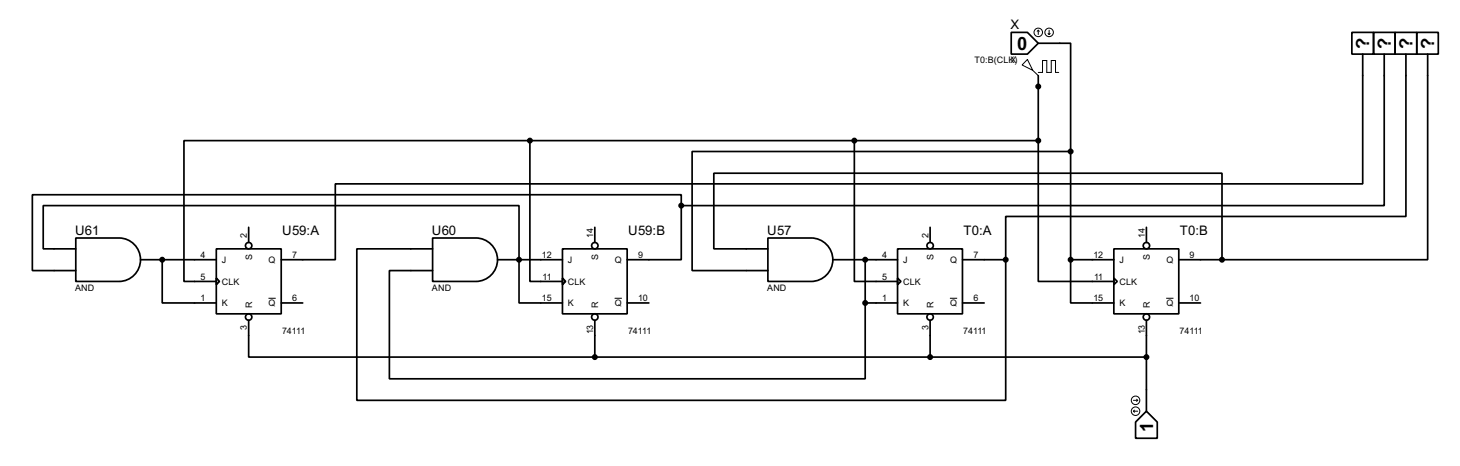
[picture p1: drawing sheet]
<svg xmlns="http://www.w3.org/2000/svg" width="343mm" height="109mm" viewBox="0 0 343 109" stroke-linecap="round" stroke-linejoin="round" font-family="sans-serif">
<g fill="none" stroke="#000" stroke-width=".4">
<path d="M237.5 7.6h3.8l2.6 2.6-2.6 2.5h-3.8zM243.9 10.2h7.6v25.4M243.9 17.8v15.2M317.5 7.6h5.1v5.1h-5.1zM320.1 12.7v30.5h-241.3v17.8h-12.7M322.6 7.6h5.1v5.1h-5.1zM325.1 12.7v35.6h-165.1M327.7 7.6h5.1v5.1h-5.1zM330.2 12.7v38.1h-94v10.2M332.8 7.6h5v5.1h-5zM335.3 12.7v48.3h-48.3M124.5 33v33.1h7.6"/>
<path d="M124.5 33h-81.3v33.1h7.6M124.5 33h119.4M200.7 33v33.1h10.1M243.9 33v33.1h17.7M251.5 35.6h-88.9v27.9h17.8M251.5 35.6v25.4M17.8 55.9h10.2a5.1 5.1 0 0 1 5 5.1 5.1 5.1 0 0 1-5 5.1h-10.2zM17.8 58.4h-7.6v-10.1h111.7v22.8h10.2M50.8 58.4h15.3v15.3h-15.3zM58.4 53.4v3.5M101.6 55.9h10.2a5.1 5.1 0 0 1 5.1 5.1 5.1 5.1 0 0 1-5.1 5.1h-10.2zM101.6 58.4h-17.8v35.6h152.4v-33"/>
<path d="M132.1 58.4h15.2v15.3h-15.2zM139.7 53.4v3.5M160 48.3v12.7h-12.7M160 48.3v-2.6h-152.4v17.8h10.2M180.4 55.9h10.1a5.1 5.1 0 0 1 5.1 5.1 5.1 5.1 0 0 1-5.1 5.1h-10.1zM180.4 58.4h-12.7v-17.7h119.3v20.3M210.8 58.4h15.3v15.3h-15.3zM218.5 53.4v3.5M261.6 58.4h15.3v15.3h-15.3zM269.3 53.4v3.5M33 61h17.8M38.1 61v10.1h12.7"/>
<path d="M50.8 65.3l.8 .8-.8 .7zM58.4 75.2v8.6h81.3M66.1 71.1h5M101.6 63.5h-10.1v25.4h111.7v-17.8M116.9 61h15.2M132.1 65.3l.8 .8-.8 .7zM139.7 75.2v8.6M147.3 71.1h5.1M195.6 61h15.2M203.2 71.1h7.6M203.2 61v10.1M210.8 65.3l.8 .8-.8 .7z"/>
<path d="M218.5 75.2v8.6M226.1 61h10.1M226.1 71.1h5.1M251.5 61v10.1h10.1M251.5 61h10.1M261.6 65.3l.8 .8-.8 .7zM269.3 75.2v21.3M276.9 61h10.1M276.9 71.1h5.1M139.7 83.8h129.6M266.7 99.1l2.6-2.6 2.5 2.6v3.8h-5.1z"/>
<circle cx="58.4" cy="57.7" r=".75"/>
<circle cx="139.7" cy="57.7" r=".75"/>
<circle cx="218.4" cy="57.7" r=".75"/>
<circle cx="269.2" cy="57.7" r=".75"/>
<circle cx="58.4" cy="74.4" r=".75"/>
<circle cx="139.7" cy="74.4" r=".75"/>
<circle cx="218.4" cy="74.4" r=".75"/>
<circle cx="269.2" cy="74.4" r=".75"/>
</g>
<g fill="#000">
<circle cx="38.1" cy="61" r=".2"/>
<circle cx="121.9" cy="61" r=".2"/>
</g>
<g fill="none" stroke="#000" stroke-width=".23">
<path d="M241.3 14l1.3 2.5-2.5-1.2zM242.6 16.5l1.3 1.3M243.9 7.1l-.3 .3M243.9 7.1l.2 .3M243.9 7.1v1M243.9 17h1v-2.8h1v2.8h1v-2.8h1v2.8h.8M246.2 7.9l.2 .2M246.4 7.1v1M246.7 7.9l-.3 .2M63.1 70h1.7M144.4 70h1.7M223.1 70h1.7"/>
<path d="M273.9 70h1.7M266.2 96.5l.3 .3M266.2 96.5h1M266.2 94h1M266.5 96.3l-.3 .2M267 93.7l.2 .3M267.2 94l-.2 .2"/>
<circle cx="243.8" cy="7.6" r="1"/>
<circle cx="246.4" cy="7.6" r="1"/>
<circle cx="266.7" cy="96.5" r="1"/>
<circle cx="266.7" cy="94" r="1"/>
</g>
<g fill="#000" stroke="#000" stroke-width=".4">
<circle cx="124.4" cy="33" r=".5"/>
<circle cx="200.6" cy="33" r=".5"/>
<circle cx="243.8" cy="20.3" r=".5"/>
<circle cx="243.8" cy="33" r=".5"/>
<circle cx="251.4" cy="35.6" r=".5"/>
<circle cx="160" cy="48.3" r=".5"/>
<circle cx="38.1" cy="61" r=".5"/>
<circle cx="121.9" cy="61" r=".5"/>
<circle cx="203.2" cy="61" r=".5"/>
<circle cx="203.2" cy="71.1" r=".5"/>
<circle cx="236.2" cy="61" r=".5"/>
<circle cx="251.4" cy="61" r=".5"/>
<circle cx="287" cy="61" r=".5"/>
<circle cx="139.7" cy="83.8" r=".5"/>
<circle cx="218.4" cy="83.8" r=".5"/>
<circle cx="269.2" cy="83.8" r=".5"/>
</g>
<g font-size="4.8">
<text x="238.9" y="11.7">0</text>
<text x="321.6" y="11.5" transform="rotate(-90 321.6 11.5)">?</text>
<text x="326.7" y="11.4" transform="rotate(-90 326.7 11.4)">?</text>
<text x="331.8" y="11.5" transform="rotate(-90 331.8 11.5)">?</text>
<text x="336.9" y="11.4" transform="rotate(-90 336.9 11.4)">?</text>
<text x="270.8" y="101.5" transform="rotate(-90 270.8 101.5)">1</text>
</g>
<g font-size="3.5">
<text x="237.4" y="6.8">X</text>
<text x="17.7" y="55.1">U61</text>
<text x="66.3" y="55.1">U59:A</text>
<text x="101.5" y="55.1">U60</text>
<text x="147.6" y="55.1">U59:B</text>
<text x="180.2" y="55.1">U57</text>
<text x="226.3" y="55.1">T0:A</text>
<text x="277.1" y="55.1">T0:B</text>
</g>
<g font-size="2.4">
<text x="228.9" y="14.8">T0:B(CLKX)</text>
<text x="58" y="55.9" transform="rotate(-90 58 55.9)">2</text>
<text x="139.3" y="55.9" transform="rotate(-90 139.3 55.9)">14</text>
<text x="218" y="55.8" transform="rotate(-90 218 55.8)">2</text>
<text x="268.8" y="55.8" transform="rotate(-90 268.8 55.8)">14</text>
<text x="47.1" y="60.6">4</text>
<text x="47.1" y="65.7">5</text>
<text x="52.1" y="61.8">J</text>
<text x="59.2" y="61.1" transform="rotate(-90 59.2 61.1)">S</text>
<text x="63.1" y="61.8">Q</text>
<text x="68.6" y="60.6">7</text>
<text x="127.3" y="60.6">12</text>
<text x="127.4" y="65.7">11</text>
<text x="133.4" y="61.8">J</text>
<text x="140.5" y="61.1" transform="rotate(-90 140.5 61.1)">S</text>
<text x="144.4" y="61.8">Q</text>
<text x="149.9" y="60.6">9</text>
<text x="207.2" y="60.6">4</text>
<text x="207.2" y="65.7">5</text>
<text x="212.1" y="61.8">J</text>
<text x="219.3" y="61.1" transform="rotate(-90 219.3 61.1)">S</text>
<text x="223.1" y="61.8">Q</text>
<text x="228.6" y="60.6">7</text>
<text x="256.8" y="60.6">12</text>
<text x="257" y="65.7">11</text>
<text x="262.9" y="61.8">J</text>
<text x="270.1" y="61.1" transform="rotate(-90 270.1 61.1)">S</text>
<text x="273.9" y="61.8">Q</text>
<text x="279.4" y="60.6">9</text>
<text x="17.6" y="68.3">AND</text>
<text x="47.1" y="70.7">1</text>
<text x="52.1" y="66.9">CLK</text>
<text x="52.1" y="71.9">K</text>
<text x="63.1" y="71.9">Q</text>
<text x="68.6" y="70.7">6</text>
<text x="101.4" y="68.3">AND</text>
<text x="127.3" y="70.7">15</text>
<text x="133.4" y="66.9">CLK</text>
<text x="133.4" y="71.9">K</text>
<text x="144.4" y="71.9">Q</text>
<text x="149.9" y="70.7">10</text>
<text x="180.2" y="68.3">AND</text>
<text x="207.2" y="70.7">1</text>
<text x="212.1" y="66.9">CLK</text>
<text x="212.1" y="71.9">K</text>
<text x="223.1" y="71.9">Q</text>
<text x="228.6" y="70.7">6</text>
<text x="256.8" y="70.7">15</text>
<text x="262.9" y="66.9">CLK</text>
<text x="262.9" y="71.9">K</text>
<text x="273.9" y="71.9">Q</text>
<text x="279.4" y="70.7">10</text>
<text x="58" y="77.4" transform="rotate(-90 58 77.4)">3</text>
<text x="59.2" y="72.4" transform="rotate(-90 59.2 72.4)">R</text>
<text x="140.5" y="72.4" transform="rotate(-90 140.5 72.4)">R</text>
<text x="218" y="77.3" transform="rotate(-90 218 77.3)">3</text>
<text x="219.3" y="72.4" transform="rotate(-90 219.3 72.4)">R</text>
<text x="270.1" y="72.4" transform="rotate(-90 270.1 72.4)">R</text>
<text x="66.3" y="78.4">74111</text>
<text x="139.3" y="78.5" transform="rotate(-90 139.3 78.5)">13</text>
<text x="147.5" y="78.4">74111</text>
<text x="226.3" y="78.4">74111</text>
<text x="268.9" y="78.5" transform="rotate(-90 268.9 78.5)">13</text>
<text x="277.1" y="78.4">74111</text>
</g>
</svg>
